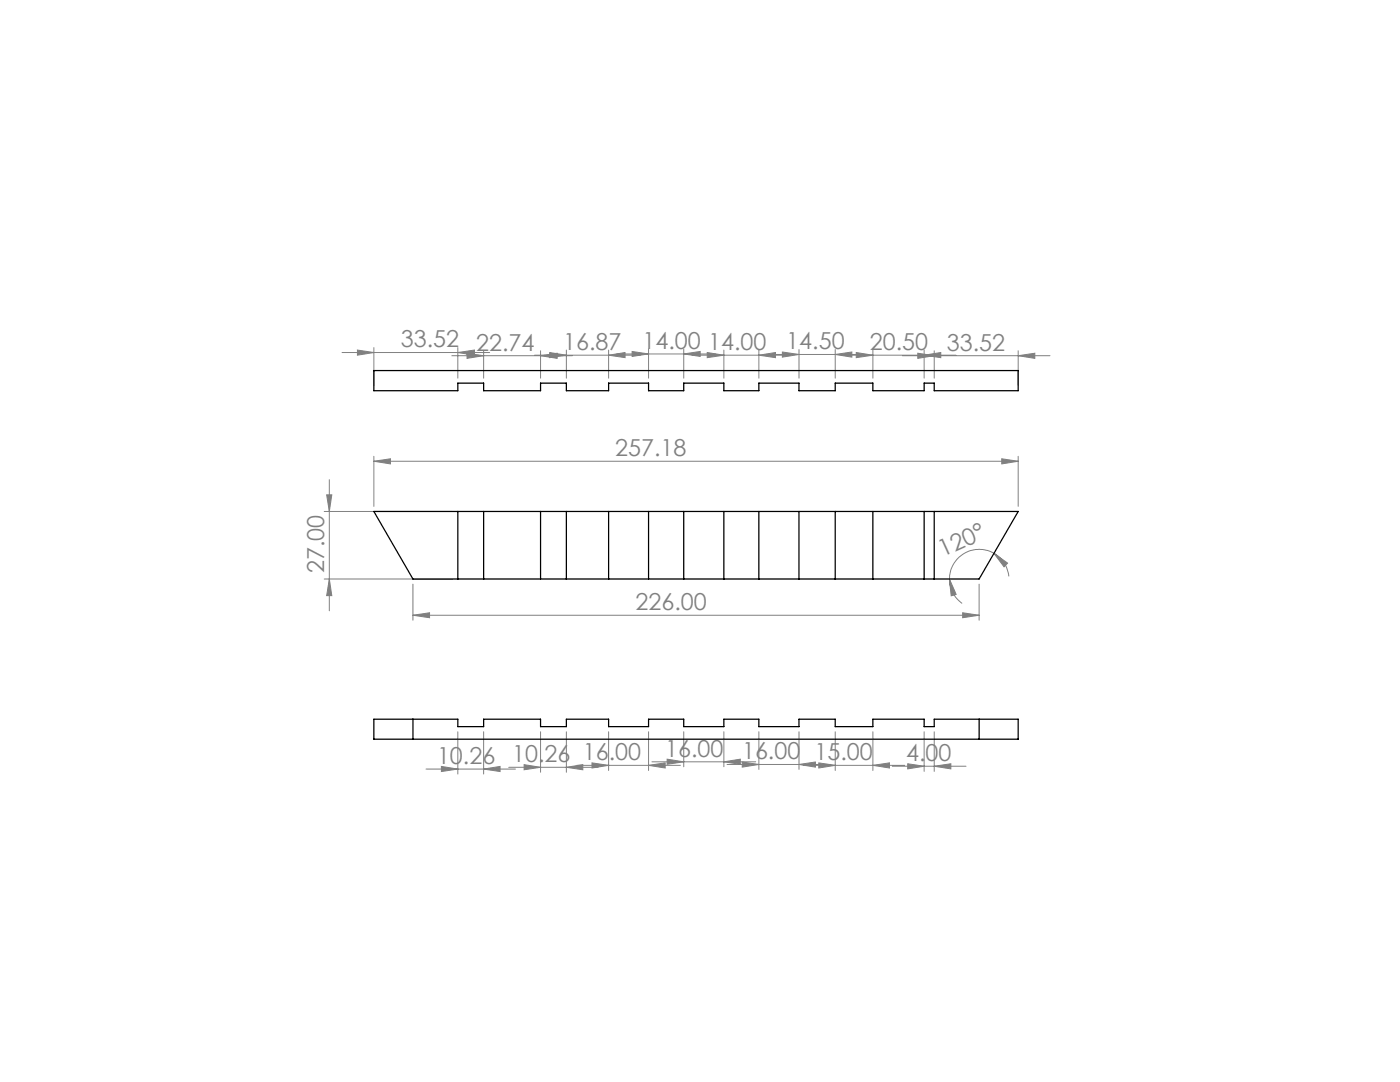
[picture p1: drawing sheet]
<svg xmlns="http://www.w3.org/2000/svg" width="279mm" height="216mm" viewBox="0 0 279 216" stroke-linecap="round" stroke-linejoin="round" font-family="sans-serif">
<g fill="none" stroke="#808080" stroke-width=".2">
<path d="M68.3 70.3h29.4M71.3 69.8l3.3 .5-3.3 .6zM74.6 69.4v7.5M90.2 71h24M91.4 70.3l3.3-.5v1.1zM91.4 69.4v6.1M93.2 70.5l3.3 .5-3.3 .5zM96.5 70v5.5M106.7 70.9h21.1M107.9 71l3.3-.5v1zM107.9 70v5.5M109.7 70.3l3.3 .6-3.3 .5z"/>
<path d="M113 69.8v5.7M121.5 70.9l3.2-.6v1.1zM121.5 69.8v5.7M123.1 70.6h19.7M126.2 70.1l3.2 .5-3.2 .5zM129.4 69.6v5.9M136.5 70.6l3.2-.5v1zM136.5 69.6v5.9M138.1 70.9h19.7M141.1 70.3l3.4 .6-3.4 .5zM144.5 69.8v5.7M151.4 70.9l3.4-.6v1.1z"/>
<path d="M151.4 69.8v5.7M153.1 70.7h19.9M156.1 70.2l3.4 .5-3.4 .6zM159.5 69.7v5.8M166.7 70.7l3.3-.5v1.1zM166.7 69.7v5.8M167.9 70.9h22.9M170.9 70.3l3.3 .6-3.3 .5zM174.2 69.8v5.7M180.1 71h29.4M183.2 70.5l3.2 .5-3.2 .5zM184.4 70.9l3.3-.6v1.1z"/>
<path d="M184.4 69.8v5.7M186.4 70v5.5M203.2 71l3.3-.5v1zM203.2 70v6.9M65.2 98.7h1l-.5 3.4zM65.7 95.7v26.2M74.6 92l3.3-.5v1.1zM74.6 91.1v9.9M74.6 92h128.6M199.9 91.5l3.3 .5-3.3 .6zM203.2 91.1v9.9M64.7 102.1h25.7"/>
<path d="M64.7 115.5h25.7M65.7 115.5l.5 3.4h-1zM82.4 116.6v7.2M189.5 115.5l1.3 3.1-1 .3zM189.5 115.5a5.9 5.9 0 0 0 2.5 4.9M195.4 116.6v7.2M198.4 110.4l2.7 2-.7 .7zM198.4 110.4a5.9 5.9 0 0 0-8.9 5.1M198.4 110.4a5.9 5.9 0 0 1 2.9 4.6M82.4 122.8l3.3-.5v1zM82.4 122.8h113M192.1 122.3l3.3 .5-3.3 .5z"/>
<path d="M85 153.5h17.9M88.1 152.9l3.3 .6-3.3 .5zM91.4 146v8.4M96.5 153.5l3.3-.6v1.1zM96.5 146v8.4M101.5 153.1h17.9M104.6 152.6l3.3 .5-3.3 .5zM107.9 146v8.1M113 153.1l3.3-.5v1zM113 146v8.1M115.1 152.7h20.7M118.1 152.2l3.4 .5-3.4 .5z"/>
<path d="M121.5 146v7.7M129.4 152.7l3.4-.5v1zM129.4 146v7.7M130.1 152h20.7M133.1 151.5l3.4 .5-3.4 .5zM136.5 146v7M144.5 152l3.2-.5v1zM144.5 146v7M145.1 152.5h20.7M148.1 152l3.3 .5-3.3 .6zM151.4 146v7.5M159.5 152.5l3.2-.5v1.1z"/>
<path d="M159.5 146v7.5M160.3 152.7h20.3M163.4 152.2l3.3 .5-3.3 .5zM166.7 146v7.7M174.2 152.7l3.3-.5v1zM174.2 146v7.7M178.1 152.9h14.7M181.2 152.4l3.2 .5-3.2 .5zM184.4 146v7.9M186.4 152.9l3.4-.5v1zM186.4 146v7.9"/>
</g>
<g fill="#808080">
<path d="M91.4 70.3l3.3-.5v1.1zM71.3 69.8l3.3 .5-3.3 .6zM121.5 70.9l3.2-.6v1.1zM109.7 70.3l3.3 .6-3.3 .5zM136.5 70.6l3.2-.5v1zM126.2 70.1l3.2 .5-3.2 .5zM151.4 70.9l3.4-.6v1.1zM141.1 70.3l3.4 .6-3.4 .5zM166.7 70.7l3.3-.5v1.1zM156.1 70.2l3.4 .5-3.4 .6zM184.4 70.9l3.3-.6v1.1zM170.9 70.3l3.3 .6-3.3 .5zM203.2 71l3.3-.5v1zM183.2 70.5l3.2 .5-3.2 .5zM107.9 71l3.3-.5v1zM93.2 70.5l3.3 .5-3.3 .5z"/>
<path d="M82.4 122.8l3.3-.5v1zM192.1 122.3l3.3 .5-3.3 .5zM88.1 152.9l3.3 .6-3.3 .5zM96.5 153.5l3.3-.6v1.1zM104.6 152.6l3.3 .5-3.3 .5zM113 153.1l3.3-.5v1zM118.1 152.2l3.4 .5-3.4 .5zM129.4 152.7l3.4-.5v1zM133.1 151.5l3.4 .5-3.4 .5zM144.5 152l3.2-.5v1zM148.1 152l3.3 .5-3.3 .6zM159.5 152.5l3.2-.5v1.1zM163.4 152.2l3.3 .5-3.3 .5zM174.2 152.7l3.3-.5v1zM181.2 152.4l3.2 .5-3.2 .5zM186.4 152.9l3.4-.5v1z"/>
<path d="M198.4 110.4l2.7 2-.7 .7zM189.5 115.5l1.3 3.1-1 .3z"/>
<path d="M65.2 98.7h1l-.5 3.4zM65.7 115.5l.5 3.4h-1z"/>
<path d="M74.6 92l3.3-.5v1.1zM199.9 91.5l3.3 .5-3.3 .6z"/>
</g>
<g fill="none" stroke="#000" stroke-width=".25">
<path d="M74.6 73.9h128.6v4.1h-16.8v-1.6h-2v1.6h-10.2v-1.6h-7.5v1.6h-7.2v-1.6h-8.1v1.6h-6.9v-1.6h-8v1.6h-7.1v-1.6h-7.9v1.6h-8.5v-1.6h-5.1v1.6h-11.4v-1.6h-5.1v1.6h-16.8zM74.6 102.1h128.6l-7.8 13.4h-113zM91.4 102.1v13.4M96.5 102.1v13.4M107.9 102.1v13.4M113 102.1v13.4M121.5 102.1v13.4M129.4 102.1v13.4M136.5 102.1v13.4M144.5 102.1v13.4M151.4 102.1v13.4M159.5 102.1v13.4"/>
<path d="M166.7 102.1v13.4M174.2 102.1v13.4M184.4 102.1v13.4M186.4 102.1v13.4M74.6 143.5h16.8v1.5h5.1v-1.5h11.4v1.5h5.1v-1.5h8.5v1.5h7.9v-1.5h7.1v1.5h8v-1.5h6.9v1.5h8.1v-1.5h7.2v1.5h7.5v-1.5h10.2v1.5h2v-1.5h16.8v4h-128.6zM82.4 143.5v4M195.4 143.5v4"/>
</g>
<g font-size="4.7" fill="#808080">
<text x="80" y="69.3">33.52</text>
<text x="95" y="70">22.74</text>
<text x="112.4" y="69.8">16.87</text>
<text x="128.2" y="69.6">14.00</text>
<text x="141.3" y="69.8">14.00</text>
<text x="156.9" y="69.7">14.50</text>
<text x="173.6" y="69.8">20.50</text>
<text x="188.9" y="70">33.52</text>
<text x="122.8" y="91">257.18</text>
<text x="188.2" y="111.2" transform="rotate(-24 188.2 111.2)">120°</text>
<text x="64.7" y="114.4" transform="rotate(-90 64.7 114.4)">27.00</text>
<text x="126.8" y="121.7">226.00</text>
<text x="87.2" y="152.4">10.26</text>
<text x="102.2" y="152.1">10.26</text>
<text x="116.3" y="151.7">16.00</text>
<text x="132.7" y="151">16.00</text>
<text x="148.1" y="151.5">16.00</text>
<text x="162.5" y="151.7">15.00</text>
<text x="180.8" y="151.9">4.00</text>
</g>
</svg>
